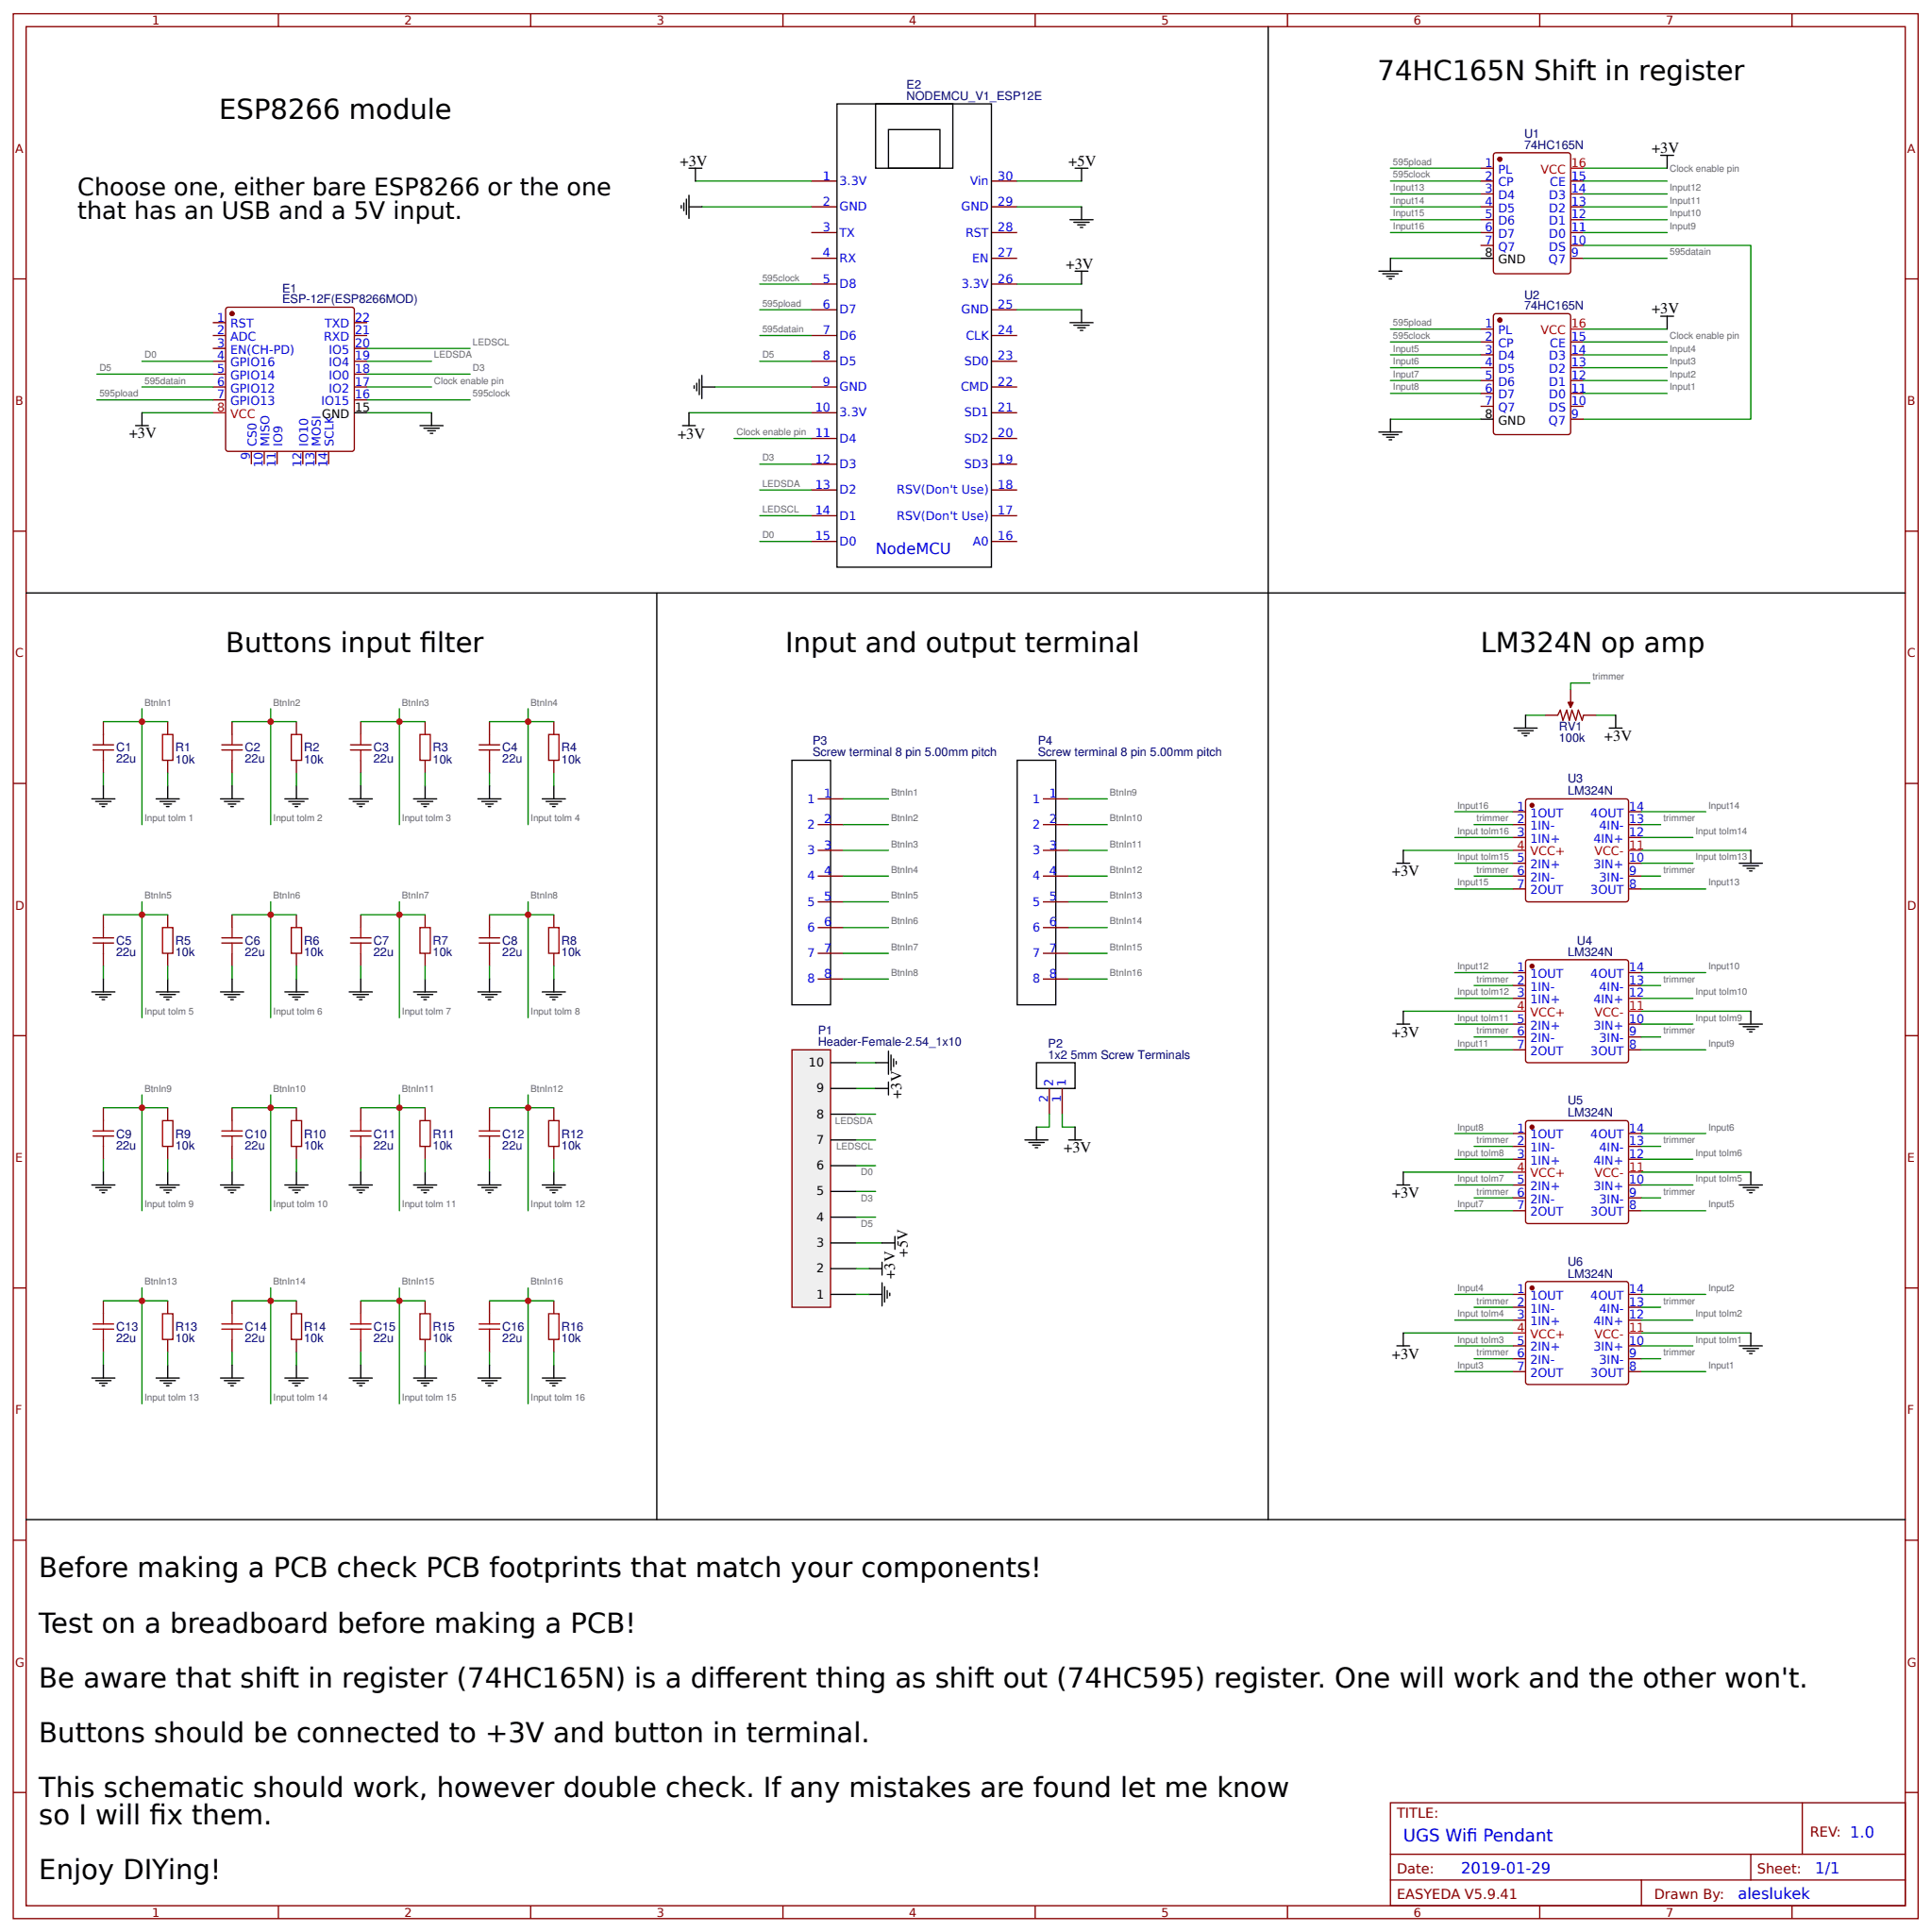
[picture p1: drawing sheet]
# Altium schematic sheet ugs wifi pendant.schdoc
size 1166 x 327 mm

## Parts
C1  22u  [RAD-0.1]
C2  22u  [RAD-0.1]
C3  22u  [RAD-0.1]
C4  22u  [RAD-0.1]
C5  22u  [RAD-0.1]
C6  22u  [RAD-0.1]
C7  22u  [RAD-0.1]
C8  22u  [RAD-0.1]
C9  22u  [RAD-0.1]
C10  22u  [RAD-0.1]
C11  22u  [RAD-0.1]
C12  22u  [RAD-0.1]
C13  22u  [RAD-0.1]
C14  22u  [RAD-0.1]
C15  22u  [RAD-0.1]
C16  22u  [RAD-0.1]
E1  ESP-12F(ESP8266MOD)  [ESP-12F(ESP8266MOD)]
E2  NODEMCU_V1_ESP12E  [ESP12E_DEVKIT-V1]
P1  Header-Female-2.54_1x10  [HDR-10X1/2.54]
P2  1x2 5mm Screw Terminals  [1X2 5MM SCREW TERMINALS]
P3  Screw terminal 8 pin 5.00mm pitch  [1X8 5MM SCREW TERMINALS]
P4  Screw terminal 8 pin 5.00mm pitch  [1X8 5MM SCREW TERMINALS]
R1  10k  [AXIAL-0.3]
R2  10k  [AXIAL-0.3]
R3  10k  [AXIAL-0.3]
R4  10k  [AXIAL-0.3]
R5  10k  [AXIAL-0.3]
R6  10k  [AXIAL-0.3]
R7  10k  [AXIAL-0.3]
R8  10k  [AXIAL-0.3]
R9  10k  [AXIAL-0.3]
R10  10k  [AXIAL-0.3]
R11  10k  [AXIAL-0.3]
R12  10k  [AXIAL-0.3]
R13  10k  [AXIAL-0.3]
R14  10k  [AXIAL-0.3]
R15  10k  [AXIAL-0.3]
R16  10k  [AXIAL-0.3]
RV1  100k  [TRIMMER]
U1  74HC165N  [DIP16]
U2  74HC165N  [DIP16]
U3  LM324N  [DIP-14]
U4  LM324N  [DIP-14]
U5  LM324N  [DIP-14]
U6  LM324N  [DIP-14]

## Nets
+3V: E1.8(VCC) E2.1(3.3V) E2.10(3.3V) E2.26(3.3V) P1.2 P1.9 P2.1 RV1.3 U1.16(VCC) U2.16(VCC) U3.4(VCC+) U4.4(VCC+) U5.4(VCC+) U6.4(VCC+)
+5V: E2.30(Vin) P1.3
GND: E1.15(GND) E2.2(GND) E2.9(GND) E2.25(GND) E2.29(GND) P1.1 P1.10 P2.2 RV1.1 U1.8(GND) U2.8(GND) U3.11(VCC-) U4.11(VCC-) U5.11(VCC-) U6.11(VCC-)
595clock: E1.16(IO15) E2.5(D8) U1.2(CP) U2.2(CP)
595datain: E1.6(GPIO12) E2.7(D6) U1.9(Q7)
595pload: E1.7(GPIO13) E2.6(D7) U1.1(PL) U2.1(PL)
BtnIn1: P3.1  [also labelled Input tolm 1]
BtnIn2: P3.2  [also labelled Input tolm 2]
BtnIn3: P3.3  [also labelled Input tolm 3]
BtnIn4: P3.4  [also labelled Input tolm 4]
BtnIn5: P3.5  [also labelled Input tolm 5]
BtnIn6: P3.6  [also labelled Input tolm 6]
BtnIn7: P3.7  [also labelled Input tolm 7]
BtnIn8: P3.8  [also labelled Input tolm 8]
BtnIn9: P4.1  [also labelled Input tolm 9]
BtnIn10: P4.2  [also labelled Input tolm 10]
BtnIn11: P4.3  [also labelled Input tolm 11]
BtnIn12: P4.4  [also labelled Input tolm 12]
BtnIn13: P4.5  [also labelled Input tolm 13]
BtnIn14: P4.6  [also labelled Input tolm 14]
BtnIn15: P4.7  [also labelled Input tolm 15]
BtnIn16: P4.8  [also labelled Input tolm 16]
Clock enable pin: E1.17(IO2) E2.11(D4) U2.15(CE)
D0: E1.4(GPIO16) E2.15(D0) P1.6
D3: E1.18(IO0) E2.12(D3) P1.5
D5: E1.5(GPIO14) E2.8(D5) P1.4
Input1: U2.11(D0) U6.8(3OUT)
Input2: U2.12(D1) U6.14(4OUT)
Input3: U2.13(D2) U6.7(2OUT)
Input4: U2.14(D3) U6.1(1OUT)
Input5: U2.3(D4) U5.8(3OUT)
Input6: U2.4(D5) U5.14(4OUT)
Input7: U2.5(D6) U5.7(2OUT)
Input8: U2.6(D7) U5.1(1OUT)
Input9: U1.11(D0) U4.8(3OUT)
Input10: U1.12(D1) U4.14(4OUT)
Input11: U1.13(D2) U4.7(2OUT)
Input12: U1.14(D3) U4.1(1OUT)
Input13: U1.3(D4) U3.8(3OUT)
Input14: U1.4(D5) U3.14(4OUT)
Input15: U1.5(D6) U3.7(2OUT)
Input16: U1.6(D7) U3.1(1OUT)
Input tolm1: U6.10(3IN+)
Input tolm2: U6.12(4IN+)
Input tolm3: U6.5(2IN+)
Input tolm4: U6.3(1IN+)
Input tolm5: U5.10(3IN+)
Input tolm6: U5.12(4IN+)
Input tolm7: U5.5(2IN+)
Input tolm8: U5.3(1IN+)
Input tolm9: U4.10(3IN+)
Input tolm10: U4.12(4IN+)
Input tolm11: U4.5(2IN+)
Input tolm12: U4.3(1IN+)
Input tolm13: U3.10(3IN+)
Input tolm14: U3.12(4IN+)
Input tolm15: U3.5(2IN+)
Input tolm16: U3.3(1IN+)
LEDSCL: E1.20(IO5) E2.14(D1) P1.7
LEDSDA: E1.19(IO4) E2.13(D2) P1.8
trimmer: RV1.2 U3.2(1IN-) U3.6(2IN-) U3.9(3IN-) U3.13(4IN-) U4.2(1IN-) U4.6(2IN-) U4.9(3IN-) U4.13(4IN-) U5.2(1IN-) U5.6(2IN-) U5.9(3IN-) U5.13(4IN-) U6.2(1IN-) U6.6(2IN-) U6.9(3IN-) U6.13(4IN-)
NetU1_10: U1.10(DS) U2.9(Q7)

Not connected (* = marked no-connect by the designer): C1 1 2; C2 1 2; C3 1 2; C4 1 2; C5 1 2; C6 1 2; C7 1 2; C8 1 2; C9 1 2; C10 1 2; C11 1 2; C12 1 2; C13 1 2; C14 1 2; C15 1 2; C16 1 2; E1 1(RST) 2(ADC) 3(EN(CH-PD)) 9(CS0) 10(MISO) 11(IO9) 12(IO10) 13(MOSI) 14(SCLK) 21(RXD) 22(TXD); E2 3(TX) 4(RX) 16(A0) 17(RSV(Don't_Use)) 18(RSV(Don't_Use)) 19(SD3) 20(SD2) 21(SD1) 22(CMD) 23(SD0) 24(CLK) 27(EN) 28(RST); R1 1 2; R2 1 2; R3 1 2; R4 1 2; R5 1 2; R6 1 2; R7 1 2; R8 1 2; R9 1 2; R10 1 2; R11 1 2; R12 1 2; R13 1 2; R14 1 2; R15 1 2; R16 1 2; U1 7(Q7) 15(CE); U2 7(Q7) 10(DS)

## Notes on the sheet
- 74HC165N Shift in register
- ESP8266 module
- (near E1) Choose one, either bare ESP8266 or the one
  that has an USB and a 5V input.
- Buttons input filter
- Input and output terminal
- (near RV1) LM324N op amp
- Before making a PCB check PCB footprints that match your components!
  Test on a breadboard before making a PCB!
  Be aware that shift in register (74HC165N) is a different thing as shift out (74HC595) register. One will work and the other won't.
  Buttons should be connected to +3V and button in terminal.
  This schematic should work, however double check. If any mistakes are found let me know
  so I will fix them.
  Enjoy DIYing!
- Labels drawn without touching a wire or pin: Clock enable pin
